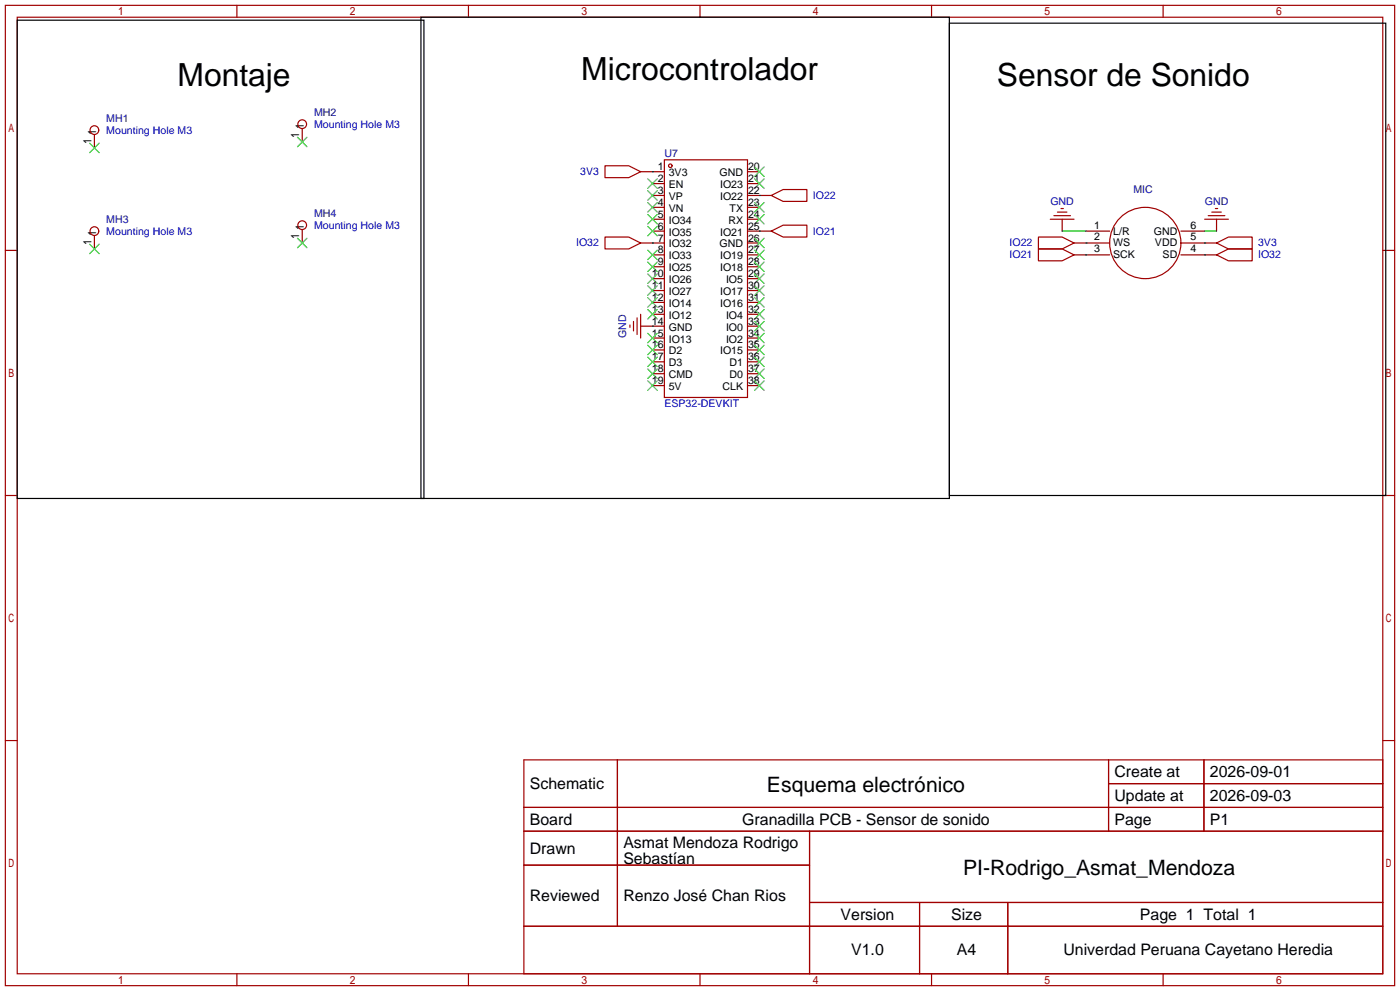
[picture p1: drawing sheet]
<svg xmlns="http://www.w3.org/2000/svg" width="299mm" height="212mm" viewBox="0 0 299 212" stroke-linecap="round" stroke-linejoin="round" font-family="sans-serif">
<g fill="none" stroke="#a10000" stroke-width=".25">
<path d="M1.1 1.1h297.2v209.6h-297.2zM3.7 3.7h292.1v204.5h-292.1zM50.7 1.1v2.6M100.2 1.1v2.6M149.7 1.1v2.6M199.3 1.1v2.6M248.8 1.1v2.6M129.4 35.4h5.1l2.5 1.3-2.5 1.3h-5.1zM142.1 34.2h17.8v50.8h-17.8zM1.1 53.5h2.6M129.4 50.7h5.1l2.5 1.2-2.5 1.3h-5.1zM165 41.8l2.5-1.3h5.1v2.6h-5.1z"/>
<path d="M165 49.4l2.5-1.3h5.1v2.6h-5.1zM222.1 50.7h5.1l2.5 1.2-2.5 1.3h-5.1zM222.1 53.2h5.1l2.5 1.3-2.5 1.3h-5.1zM224.7 46.9h5M225.4 46.1h3.6M226.2 45.3h2M226.9 44.6h.6M257.7 46.9h5.1M258.4 46.1h3.6M259.2 45.3h2M260 44.6h.5M260.2 51.9l2.6-1.2h5v2.5h-5z"/>
<path d="M260.2 54.5l2.6-1.3h5v2.6h-5zM295.8 53.5h2.5M134.7 69.5v.5M135.5 68.7v2M136.3 67.9v3.6M137 67.2v5.1M1.1 105.9h2.6M295.8 105.9h2.5M1.1 158.3h2.6M295.8 158.3h2.5M112.1 162.4h183.7v45.8h-183.7zM112.1 172.6h183.7"/>
<path d="M112.1 177.7h183.7M132.1 162.4v35.6M173.2 177.7v30.5M237.1 162.4v15.3M237.1 167.5h58.7M257.5 162.4v15.3M112.1 184.9h61.1M112.1 198h183.7M173.2 192.9h122.6M196.7 192.9v15.3M215.6 192.9v15.3M50.7 208.2v2.5"/>
<path d="M100.2 208.2v2.5M149.7 208.2v2.5M199.3 208.2v2.5M248.8 208.2v2.5"/>
<circle cx="20.2" cy="27.8" r=".93"/>
<circle cx="64.6" cy="26.5" r=".93"/>
<circle cx="143.4" cy="35.4" r=".38"/>
<circle cx="20.2" cy="49.4" r=".93"/>
<circle cx="64.6" cy="48.1" r=".93"/>
<circle cx="245" cy="51.9" r="7.6"/>
</g>
<path d="M3.7 4.3h87v102.3h-87zM90 3.7h113.1v102.9h-113.1zM203.1 5h93.3v100.9h-93.3z" fill="none" stroke="#000" stroke-width=".25"/>
<g fill="none" stroke="#870000" stroke-width=".25">
<path d="M20.2 28.8v2.8M64.6 27.6v2.8M137 36.7h5.1M139.6 39.2h2.5M159.9 36.7h2.5M159.9 39.2h2.5M20.2 50.4v2.8M64.6 49.1v2.8M137 51.9h5.1M139.6 54.5h2.5M139.6 41.8h2.5M139.6 49.4h2.5"/>
<path d="M139.6 44.3h2.5M139.6 46.9h2.5M139.6 57h2.5M139.6 59.6h2.5M159.9 51.9h2.5M159.9 54.5h2.5M159.9 41.8h5.1M159.9 49.4h5.1M159.9 44.3h2.5M159.9 46.9h2.5M159.9 57h2.5M159.9 59.6h2.5"/>
<path d="M227.2 46.9v2.5M229.7 51.9h7.7M229.7 54.5h7.7M232.3 49.4h5.1M252.6 51.9h7.6M252.6 54.5h7.6M252.6 49.4h5.1M260.2 46.9v2.5M137 69.7h5.1M139.6 62.1h2.5M139.6 64.6h2.5M139.6 67.2h2.5"/>
<path d="M139.6 72.3h2.5M139.6 74.8h2.5M139.6 77.3h2.5M139.6 79.9h2.5M159.9 69.7h2.5M159.9 62.1h2.5M159.9 64.6h2.5M159.9 67.2h2.5M159.9 72.3h2.5M159.9 74.8h2.5M159.9 77.3h2.5M159.9 79.9h2.5"/>
<path d="M139.6 82.4h2.5M159.9 82.4h2.5"/>
</g>
<g fill="none" stroke="#3c3" stroke-width=".25">
<path d="M19.2 30.6l2 2M21.2 30.6l-2 2M63.6 29.3l2.1 2.1M65.7 29.3l-2.1 2.1M138.6 38.2l2 2.1M140.6 38.2l-2 2.1M161.4 35.7l2 2M161.4 38.2l2 2.1M163.4 35.7l-2 2M163.4 38.2l-2 2.1M19.2 52.2l2 2M21.2 52.2l-2 2"/>
<path d="M63.6 50.9l2.1 2.1M65.7 50.9l-2.1 2.1M138.6 40.8l2 2M138.6 43.3l2 2M138.6 45.8l2 2.1M138.6 48.4l2 2M138.6 53.5l2 2M138.6 56l2 2M138.6 58.5l2 2.1M140.6 40.8l-2 2M140.6 43.3l-2 2M140.6 45.8l-2 2.1"/>
<path d="M140.6 48.4l-2 2M140.6 53.5l-2 2M140.6 56l-2 2M140.6 58.5l-2 2.1M161.4 43.3l2 2M161.4 45.8l2 2.1M161.4 50.9l2 2.1M161.4 53.5l2 2M161.4 56l2 2M161.4 58.5l2 2.1M163.4 43.3l-2 2M163.4 50.9l-2 2.1"/>
<path d="M163.4 56l-2 2M163.4 58.5l-2 2.1M163.4 45.8l-2 2.1M163.4 53.5l-2 2M138.6 61.1l2 2M138.6 63.6l2 2.1M138.6 66.2l2 2M138.6 71.2l2 2.1M138.6 73.8l2 2M138.6 76.3l2 2.1M138.6 78.9l2 2M140.6 61.1l-2 2"/>
<path d="M140.6 63.6l-2 2.1M140.6 66.2l-2 2M140.6 71.2l-2 2.1M140.6 73.8l-2 2M140.6 76.3l-2 2.1M140.6 78.9l-2 2M161.4 68.7l2 2M161.4 61.1l2 2M161.4 63.6l2 2.1M161.4 66.2l2 2M161.4 71.2l2 2.1M161.4 73.8l2 2"/>
<path d="M161.4 76.3l2 2.1M161.4 78.9l2 2M163.4 61.1l-2 2M163.4 63.6l-2 2.1M163.4 66.2l-2 2M163.4 68.7l-2 2M163.4 71.2l-2 2.1M163.4 73.8l-2 2M163.4 76.3l-2 2.1M163.4 78.9l-2 2M138.6 81.4l2 2M140.6 81.4l-2 2"/>
<path d="M161.4 81.4l2 2M163.4 81.4l-2 2"/>
</g>
<path d="M139.6 36.7h.1M139.6 51.9h.1M162.4 49.4h.1M162.4 41.8h.1M227.2 49.4h5.1M232.3 51.9h.1M232.3 54.5h.1M257.7 54.5h.1M257.7 51.9h.1M257.7 49.4h2.5M139.6 69.7h.1" fill="none" stroke="#008700" stroke-width=".25"/>
<g font-size="6.8">
<text x="124.3" y="17.1">Microcontrolador</text>
<text x="38" y="18.4">Montaje</text>
<text x="213.2" y="18.4">Sensor de Sonido</text>
</g>
<g font-size="4.5">
<text x="164.1" y="169.2">Esquema electrónico</text>
<text x="206" y="187">PI-Rodrigo_Asmat_Mendoza</text>
</g>
<g font-size="3.4">
<text x="238.4" y="166.1">Create at</text>
<text x="258.8" y="166.1">2026-09-01</text>
<text x="113.3" y="168.7">Schematic</text>
<text x="238.4" y="171.2">Update at</text>
<text x="258.8" y="171.2">2026-09-03</text>
<text x="113.3" y="176.3">Board</text>
<text x="158.8" y="176.3">Granadilla PCB - Sensor de sonido</text>
<text x="238.4" y="176.3">Page</text>
<text x="258.8" y="176.3">P1</text>
<text x="113.3" y="182.5">Drawn</text>
<text x="133.3" y="181.3">Asmat Mendoza Rodrigo</text>
<text x="133.3" y="184.7">Sebastían</text>
<text x="113.3" y="192.6">Reviewed</text>
<text x="133.3" y="192.6">Renzo José Chan Rios</text>
<text x="179.8" y="196.6">Version</text>
<text x="203.5" y="196.6">Size</text>
<text x="243.8" y="196.6">Page 1 Total 1</text>
<text x="182.1" y="204.2">V1.0</text>
<text x="204.7" y="204.2">A4</text>
<text x="227.5" y="204.2">Univerdad Peruana Cayetano Heredia</text>
</g>
<g font-size="2.3" fill="#000080">
<text x="22.7" y="26">MH1</text>
<text x="67.2" y="24.7">MH2</text>
<text x="142.1" y="33.6">U7</text>
<text x="242.4" y="41.2">MIC</text>
<text x="22.7" y="47.6">MH3</text>
<text x="67.2" y="46.3">MH4</text>
<text x="224.7" y="43.8">GND</text>
<text x="257.7" y="43.8">GND</text>
<text x="133.9" y="72.2" transform="rotate(-90 133.9 72.2)">GND</text>
</g>
<g font-size="2.3" fill="#00f">
<text x="22.7" y="28.5">Mounting Hole M3</text>
<text x="67.2" y="27.3">Mounting Hole M3</text>
<text x="124.1" y="37.4">3V3</text>
<text x="173.9" y="42.5">IO22</text>
<text x="22.7" y="50.1">Mounting Hole M3</text>
<text x="67.2" y="48.9">Mounting Hole M3</text>
<text x="123.2" y="52.7">IO32</text>
<text x="173.9" y="50.1">IO21</text>
<text x="215.9" y="52.7">IO22</text>
<text x="269.1" y="52.7">3V3</text>
<text x="215.9" y="55.2">IO21</text>
<text x="269.1" y="55.2">IO32</text>
<text x="142.1" y="87">ESP32-DEVKIT</text>
</g>
<g font-size="2.3">
<text x="140.7" y="36.4">1</text>
<text x="140.7" y="38.9">2</text>
<text x="140.7" y="41.5">3</text>
<text x="143.1" y="37.7">3V3</text>
<text x="143.1" y="40.2">EN</text>
<text x="153.9" y="37.7">GND</text>
<text x="154" y="40.2">IO23</text>
<text x="160" y="36.4">20</text>
<text x="160" y="38.9">21</text>
<text x="160" y="41.5">22</text>
<text x="140.7" y="44">4</text>
<text x="140.7" y="46.6">5</text>
<text x="143.1" y="42.7">VP</text>
<text x="143.1" y="45.3">VN</text>
<text x="143.1" y="47.8">IO34</text>
<text x="154" y="42.7">IO22</text>
<text x="155.8" y="47.8">RX</text>
<text x="156.1" y="45.3">TX</text>
<text x="160" y="44">23</text>
<text x="160" y="46.6">24</text>
<text x="140.7" y="49.1">6</text>
<text x="140.7" y="51.6">7</text>
<text x="143.1" y="50.4">IO35</text>
<text x="143.1" y="52.9">IO32</text>
<text x="153.9" y="52.9">GND</text>
<text x="154" y="50.4">IO21</text>
<text x="160" y="49.1">25</text>
<text x="160" y="51.6">26</text>
<text x="234.1" y="48.9">1</text>
<text x="234.1" y="51.4">2</text>
<text x="234.1" y="53.9">3</text>
<text x="238.1" y="50.1">L/R</text>
<text x="238.1" y="52.7">WS</text>
<text x="246.8" y="50.1">GND</text>
<text x="247.1" y="52.7">VDD</text>
<text x="254.6" y="53.9">4</text>
<text x="254.6" y="51.4">5</text>
<text x="254.6" y="48.9">6</text>
<text x="139.5" y="59.3">10</text>
<text x="140.7" y="54.2">8</text>
<text x="140.7" y="56.7">9</text>
<text x="143.1" y="55.4">IO33</text>
<text x="143.1" y="58">IO25</text>
<text x="154" y="55.4">IO19</text>
<text x="154" y="58">IO18</text>
<text x="160" y="54.2">27</text>
<text x="160" y="56.7">28</text>
<text x="160" y="59.3">29</text>
<text x="238.1" y="55.2">SCK</text>
<text x="248.7" y="55.2">SD</text>
<text x="139.5" y="61.8">11</text>
<text x="139.5" y="64.3">12</text>
<text x="143.1" y="60.5">IO26</text>
<text x="143.1" y="63.1">IO27</text>
<text x="143.1" y="65.6">IO14</text>
<text x="154" y="63.1">IO17</text>
<text x="154" y="65.6">IO16</text>
<text x="155.3" y="60.5">IO5</text>
<text x="160" y="61.8">30</text>
<text x="160" y="64.3">31</text>
<text x="139.5" y="66.9">13</text>
<text x="139.5" y="69.4">14</text>
<text x="139.5" y="72">15</text>
<text x="143.1" y="68.1">IO12</text>
<text x="143.1" y="70.7">GND</text>
<text x="155.3" y="68.1">IO4</text>
<text x="155.3" y="70.7">IO0</text>
<text x="160" y="66.9">32</text>
<text x="160" y="69.4">33</text>
<text x="160" y="72">34</text>
<text x="139.5" y="74.5">16</text>
<text x="139.5" y="77">17</text>
<text x="143.1" y="73.2">IO13</text>
<text x="143.1" y="75.8">D2</text>
<text x="154" y="75.8">IO15</text>
<text x="155.3" y="73.2">IO2</text>
<text x="160" y="74.5">35</text>
<text x="160" y="77">36</text>
<text x="139.5" y="79.6">18</text>
<text x="139.5" y="82.1">19</text>
<text x="143.1" y="78.3">D3</text>
<text x="143.1" y="80.8">CMD</text>
<text x="143.1" y="83.4">5V</text>
<text x="154.5" y="83.4">CLK</text>
<text x="156.1" y="78.3">D1</text>
<text x="156.1" y="80.8">D0</text>
<text x="160" y="79.6">37</text>
<text x="160" y="82.1">38</text>
</g>
</svg>
